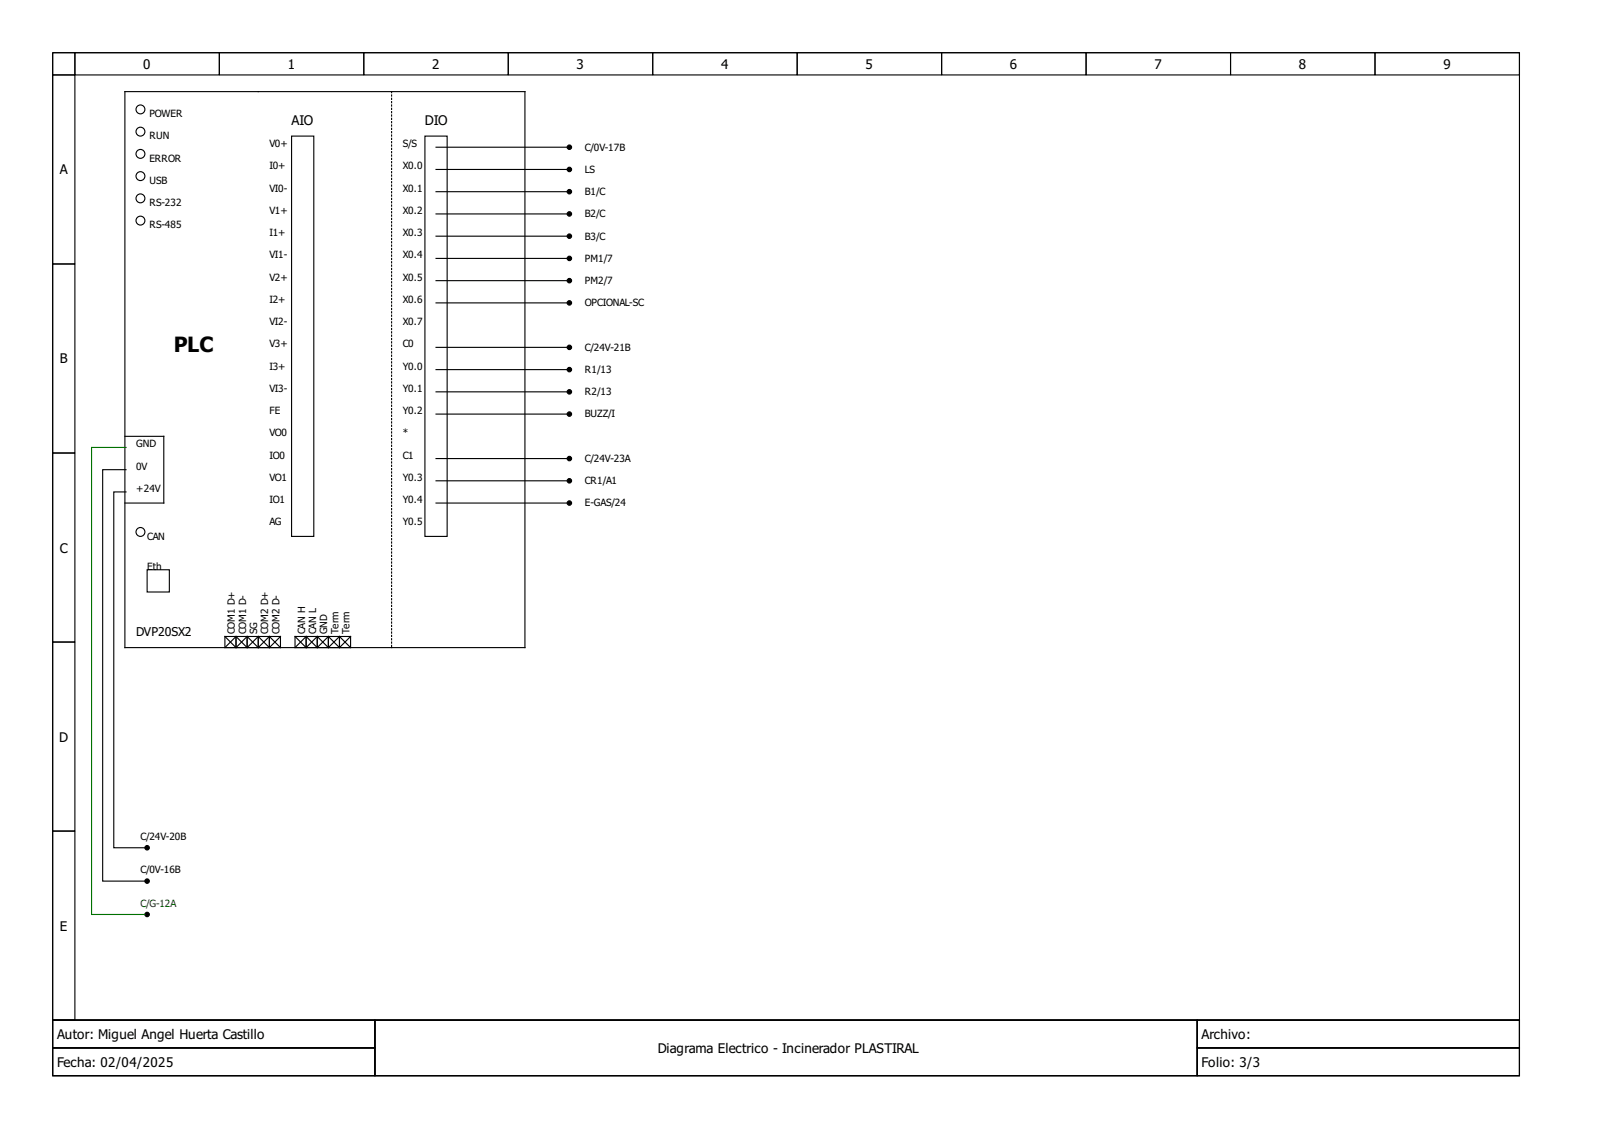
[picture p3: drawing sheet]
<svg xmlns="http://www.w3.org/2000/svg" width="297mm" height="210mm" viewBox="0 0 297 210" stroke-linecap="round" stroke-linejoin="round" font-family="sans-serif">
<g fill="none" stroke="#000" stroke-width=".21">
<path d="M9.8 9.8h272.6v179.7h-272.6zM9.8 9.8h4.1v4.1h-4.1zM9.8 13.9h4.1v35.1h-4.1zM13.9 9.8h26.9v4.1h-26.9zM23.2 17h74.4v103.3h-74.4zM40.8 9.8h26.8v4.1h-26.8zM67.6 9.8h26.9v4.1h-26.9zM94.5 9.8h26.8v4.1h-26.8zM121.3 9.8h26.9v4.1h-26.9zM148.2 9.8h26.8v4.1h-26.8zM175 9.8h26.9v4.1h-26.9zM201.9 9.8h26.8v4.1h-26.8z"/>
<path d="M228.7 9.8h26.9v4.1h-26.9zM255.6 9.8h26.8v4.1h-26.8zM54.2 25.3h4.1v74.3h-4.1zM79 25.3h4.1v74.3h-4.1zM81.1 31.5h24.3M81.1 39.7h24.3M81.1 35.6h24.3M81.1 27.3h24.3M9.8 49h4.1v35.1h-4.1zM81.1 48h24.3M81.1 56.3h24.3M81.1 52.1h24.3"/>
<path d="M81.1 43.9h24.3M81.1 76.9h24.3M81.1 64.5h24.3M81.1 68.7h24.3M81.1 72.8h24.3M9.8 84.1h4.1v35.2h-4.1zM23.2 81.1h7.2v12.3h-7.2M23.4 87.2h-4.3v76.5h7.8M23.4 91.4h-2.2v66.1h5.7M81.1 85.2h24.3M81.1 89.3h24.3M81.1 93.4h24.3"/>
<path d="M9.8 119.3h4.1v35.1h-4.1zM27.3 105.8h4.2v4.2h-4.2zM41.8 118.2h2.1v2.1h-2.1zM41.8 118.2l2.1 2.1 2-2.1 2.1 2.1 2.1-2.1 2 2.1M43.9 118.2h2v2.1h-2zM45.9 118.2h2.1v2.1h-2.1zM48 118.2h2.1v2.1h-2.1zM50.1 118.2h2v2.1h-2zM52.1 118.2l-2 2.1-2.1-2.1-2.1 2.1-2-2.1-2.1 2.1M54.8 118.2h2.1v2.1h-2.1zM54.8 118.2l2.1 2.1 2.1-2.1 2 2.1 2.1-2.1 2.1 2.1M56.9 118.2h2.1v2.1h-2.1z"/>
<path d="M59 118.2h2v2.1h-2zM61 118.2h2.1v2.1h-2.1zM63.1 118.2h2.1v2.1h-2.1zM65.2 118.2l-2.1 2.1-2.1-2.1-2 2.1-2.1-2.1-2.1 2.1M9.8 154.4h4.1v35.1h-4.1zM9.8 189.5h272.6v10.3h-272.6zM9.8 189.5h59.9v5.2h-59.9zM9.8 194.7h59.9v5.1h-59.9zM69.7 189.5h152.8v10.3h-152.8zM222.5 189.5h59.9v5.2h-59.9zM222.5 194.7h59.9v5.1h-59.9z"/>
<circle cx="26.1" cy="24.5" r=".83"/>
<circle cx="26.1" cy="28.6" r=".83"/>
<circle cx="26.1" cy="20.3" r=".83"/>
<circle cx="26.1" cy="36.8" r=".83"/>
<circle cx="26.1" cy="32.7" r=".83"/>
<circle cx="26.1" cy="41" r=".83"/>
<circle cx="26.1" cy="98.8" r=".83"/>
</g>
<g fill="#000" stroke="#000" stroke-width=".21">
<circle cx="105.8" cy="39.7" r=".41"/>
<circle cx="105.8" cy="31.5" r=".41"/>
<circle cx="105.8" cy="35.6" r=".41"/>
<circle cx="105.8" cy="27.3" r=".41"/>
<circle cx="105.8" cy="43.9" r=".41"/>
<circle cx="105.8" cy="52.1" r=".41"/>
<circle cx="105.8" cy="48" r=".41"/>
<circle cx="105.8" cy="56.3" r=".41"/>
<circle cx="105.8" cy="76.9" r=".41"/>
<circle cx="105.8" cy="64.5" r=".41"/>
<circle cx="105.8" cy="68.7" r=".41"/>
<circle cx="105.8" cy="72.8" r=".41"/>
<circle cx="105.8" cy="89.3" r=".41"/>
<circle cx="105.8" cy="85.2" r=".41"/>
<circle cx="105.8" cy="93.4" r=".41"/>
<circle cx="27.3" cy="157.5" r=".41"/>
<circle cx="27.3" cy="163.7" r=".41"/>
<circle cx="27.3" cy="169.9" r=".41"/>
</g>
<path d="M72.8 17v103.3" fill="none" stroke="#000" stroke-width=".21" stroke-dasharray=".2 .4"/>
<path d="M23.4 83.1h-6.4v86.8h9.9" fill="none" stroke="#007100" stroke-width=".21"/>
<text font-size="3.9" x="32.3" y="65.4">PLC</text>
<g font-size="2.5">
<text x="26.6" y="12.8">0</text>
<text x="53.5" y="12.8">1</text>
<text x="80.3" y="12.8">2</text>
<text x="107.2" y="12.8">3</text>
<text x="134" y="12.8">4</text>
<text x="160.9" y="12.8">5</text>
<text x="187.7" y="12.8">6</text>
<text x="214.6" y="12.8">7</text>
<text x="241.4" y="12.8">8</text>
<text x="268.3" y="12.8">9</text>
<text x="54.2" y="23.2">AIO</text>
<text x="79" y="23.2">DIO</text>
<text x="11.1" y="32.4">A</text>
<text x="11.1" y="67.5">B</text>
<text x="11.1" y="102.6">C</text>
<text x="11" y="137.7">D</text>
<text x="11.1" y="172.9">E</text>
<text x="10.6" y="193">Autor: Miguel Angel Huerta Castillo</text>
<text x="122.3" y="195.6">Diagrama Electrico - Incinerador PLASTIRAL</text>
<text x="223.4" y="193">Archivo:</text>
<text x="10.6" y="198.2">Fecha: 02/04/2025</text>
<text x="223.4" y="198.2">Folio: 3/3</text>
</g>
<text font-size="2.3" x="25.3" y="118.2">DVP20SX2</text>
<g font-size="1.9">
<text x="27.8" y="21.8">POWER</text>
<text x="27.8" y="25.9">RUN</text>
<text x="50.1" y="27.3">V0+</text>
<text x="74.9" y="27.3">S/S</text>
<text x="108.7" y="28">C/0V-17B</text>
<text x="27.8" y="34.2">USB</text>
<text x="27.8" y="30">ERROR</text>
<text x="50.1" y="31.5">I0+</text>
<text x="50.1" y="35.6">VI0-</text>
<text x="74.9" y="35.6">X0.1</text>
<text x="74.9" y="31.5">X0.0</text>
<text x="108.7" y="32.1">LS</text>
<text x="27.8" y="38.3">RS-232</text>
<text x="50.1" y="39.7">V1+</text>
<text x="74.9" y="39.7">X0.2</text>
<text x="108.7" y="40.4">B2/C</text>
<text x="108.7" y="36.2">B1/C</text>
<text x="27.8" y="42.4">RS-485</text>
<text x="50.1" y="43.9">I1+</text>
<text x="74.9" y="43.9">X0.3</text>
<text x="108.7" y="44.5">B3/C</text>
<text x="50.1" y="52.1">V2+</text>
<text x="50.1" y="48">VI1-</text>
<text x="74.9" y="48">X0.4</text>
<text x="74.9" y="52.1">X0.5</text>
<text x="108.7" y="48.6">PM1/7</text>
<text x="108.7" y="52.8">PM2/7</text>
<text x="50.1" y="56.3">I2+</text>
<text x="74.9" y="56.3">X0.6</text>
<text x="108.7" y="56.9">OPCIONAL-SC</text>
<text x="50.1" y="60.4">VI2-</text>
<text x="50.1" y="64.5">V3+</text>
<text x="74.9" y="64.5">C0</text>
<text x="74.9" y="60.4">X0.7</text>
<text x="108.7" y="65.1">C/24V-21B</text>
<text x="50.1" y="68.7">I3+</text>
<text x="74.9" y="68.7">Y0.0</text>
<text x="108.7" y="69.3">R1/13</text>
<text x="50.1" y="76.9">FE</text>
<text x="50.1" y="72.8">VI3-</text>
<text x="74.9" y="72.8">Y0.1</text>
<text x="74.9" y="76.9">Y0.2</text>
<text x="108.7" y="77.5">BUZZ/I</text>
<text x="108.7" y="73.4">R2/13</text>
<text x="25.3" y="83.1">GND</text>
<text x="50.1" y="81.1">VO0</text>
<text x="74.9" y="81.1">*</text>
<text x="25.3" y="87.2">0V</text>
<text x="50.1" y="89.3">VO1</text>
<text x="50.1" y="85.2">IO0</text>
<text x="74.9" y="85.2">C1</text>
<text x="74.9" y="89.3">Y0.3</text>
<text x="108.7" y="85.8">C/24V-23A</text>
<text x="108.7" y="89.9">CR1/A1</text>
<text x="25.3" y="91.4">+24V</text>
<text x="50.1" y="93.4">IO1</text>
<text x="74.9" y="93.4">Y0.4</text>
<text x="108.7" y="94.1">E-GAS/24</text>
<text x="27.3" y="100.3">CAN</text>
<text x="50.1" y="97.6">AG</text>
<text x="74.9" y="97.6">Y0.5</text>
<text x="27.3" y="105.8">Eth</text>
<text x="43.7" y="117.8" transform="rotate(-90 43.7 117.8)">COM1 D+</text>
<text x="45.7" y="117.8" transform="rotate(-90 45.7 117.8)">COM1 D-</text>
<text x="47.8" y="117.8" transform="rotate(-90 47.8 117.8)">SG</text>
<text x="49.9" y="117.8" transform="rotate(-90 49.9 117.8)">COM2 D+</text>
<text x="51.9" y="117.8" transform="rotate(-90 51.9 117.8)">COM2 D-</text>
<text x="56.7" y="117.8" transform="rotate(-90 56.7 117.8)">CAN H</text>
<text x="58.8" y="117.8" transform="rotate(-90 58.8 117.8)">CAN L</text>
<text x="60.8" y="117.8" transform="rotate(-90 60.8 117.8)">GND</text>
<text x="62.9" y="117.8" transform="rotate(-90 62.9 117.8)">Term</text>
<text x="65" y="117.8" transform="rotate(-90 65 117.8)">Term</text>
<text x="26.1" y="156">C/24V-20B</text>
<text x="26.1" y="162.2">C/0V-16B</text>
</g>
<text font-size="1.9" fill="#007100" x="26.1" y="168.4">C/G-12A</text>
</svg>
